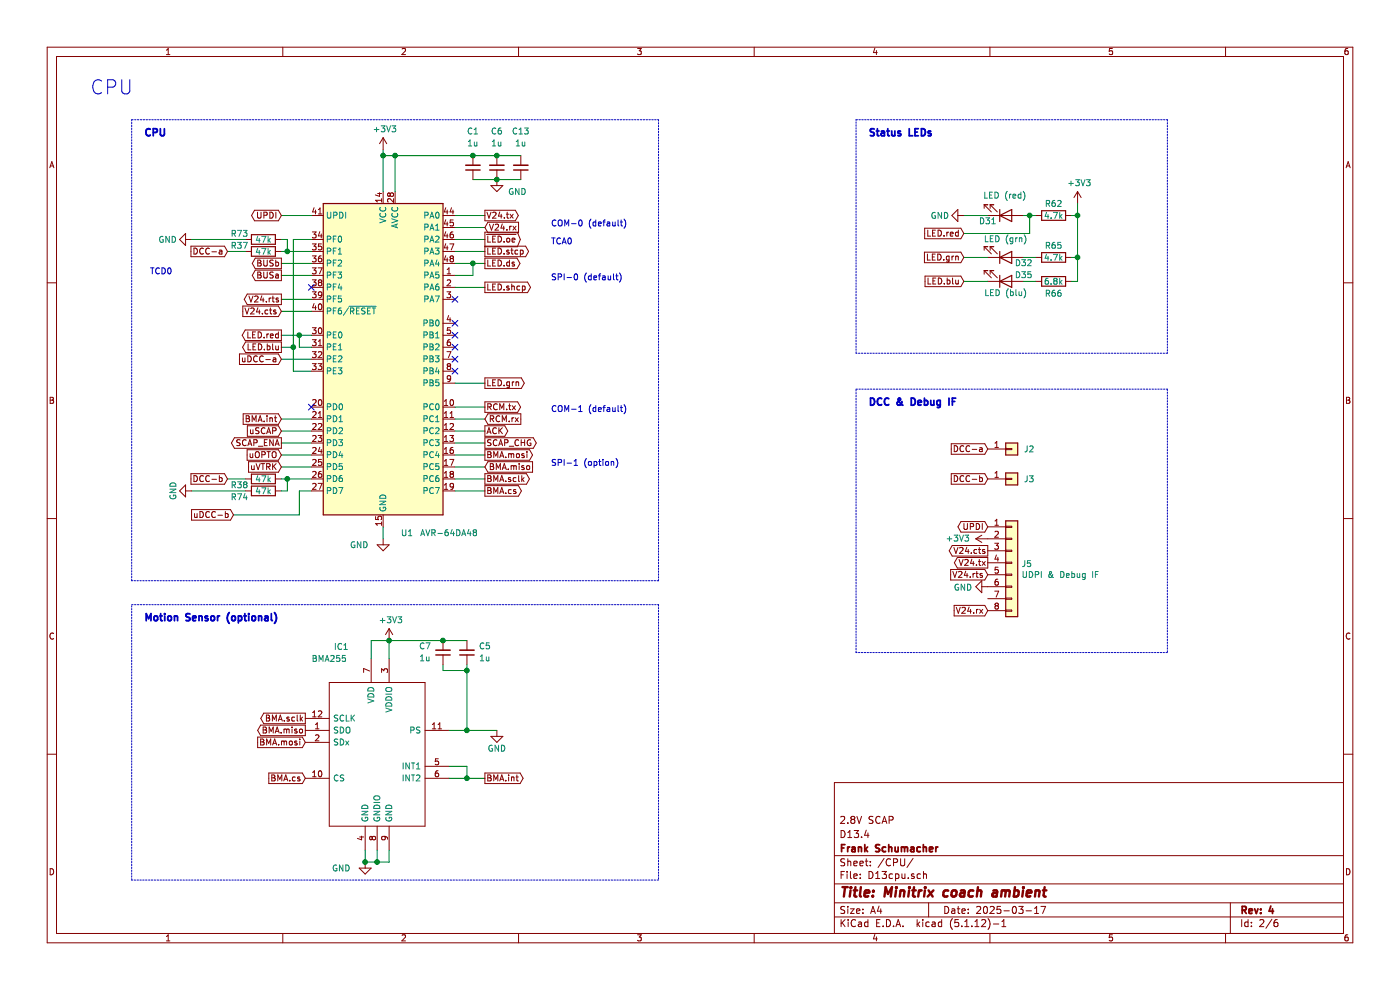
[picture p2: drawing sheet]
EESchema Schematic File Version 4
EELAYER 30 0
EELAYER END
$Descr A4 11693 8268
encoding utf-8
Sheet 2 6
Title "Minitrix coach ambient"
Date "2025-03-17"
Rev "4"
Comp "Frank Schumacher"
Comment1 "D13.4"
Comment2 "2.8V SCAP"
Comment3 ""
Comment4 ""
$EndDescr
Text Notes 750  800  0    118  ~ 0
CPU
Text GLabel 2350 1800 0    50   BiDi ~ 0
UPDI
$Comp
L Device:C_Small C6
U 1 1
P 4150 1400
F 0 "C6" H 4150 1100 50  0000 C CNN
F 1 "1u" H 4150 1200 50  0000 C CNN
F 2 "Capacitor_SMD:C_0402_1005Metric" H 4150 1400 50  0001 C CNN
F 3 "~" H 4150 1400 50  0001 C CNN
	1    4150 1400
	-1   0    0    1   
$EndComp
$Comp
L power:GND #PWR06
U 1 1
P 4150 1500
F 0 "#PWR06" H 4150 1250 50  0001 C CNN
F 1 "GND" H 4400 1400 50  0000 R CNN
F 2 "" H 4150 1500 50  0001 C CNN
F 3 "" H 4150 1500 50  0001 C CNN
	1    4150 1500
	1    0    0    -1  
$EndComp
Text GLabel 8250 4400 0    50   BiDi ~ 0
UPDI
Text GLabel 8250 5100 0    50   Input ~ 0
V24.rx
Text GLabel 8250 4700 0    50   Output ~ 0
V24.tx
Text GLabel 8250 4600 0    50   Output ~ 0
V24.cts
Text GLabel 8250 4800 0    50   Input ~ 0
V24.rts
$Comp
L Device:C_Small C13
U 1 1
P 4350 1400
F 0 "C13" H 4350 1100 50  0000 C CNN
F 1 "1u" H 4350 1200 50  0000 C CNN
F 2 "Capacitor_SMD:C_0402_1005Metric" H 4350 1400 50  0001 C CNN
F 3 "~" H 4350 1400 50  0001 C CNN
	1    4350 1400
	-1   0    0    1   
$EndComp
Wire Wire Line
	3300 1300 3300 1600
Wire Wire Line
	3200 1300 3200 1600
Connection ~ 4150 1500
Wire Wire Line
	4150 1500 4350 1500
Connection ~ 3300 1300
Connection ~ 4150 1300
Wire Wire Line
	4150 1300 4350 1300
Wire Wire Line
	3200 1300 3300 1300
$Comp
L Connector_Generic:Conn_01x08 J5
U 1 1
P 8450 4700
F 0 "J5" H 8530 4692 50  0000 L CNN
F 1 "UDPI & Debug IF" H 8530 4601 50  0000 L CNN
F 2 "Connector_PinHeader_1.27mm:PinHeader_2x04_P1.27mm_Vertical" H 8450 4700 50  0001 C CNN
F 3 "~" H 8450 4700 50  0001 C CNN
	1    8450 4700
	1    0    0    -1  
$EndComp
Wire Wire Line
	2350 1800 2600 1800
$Comp
L MCU_Microchip_ATmega:ATmega4809-M U1
U 1 1
P 3200 3000
F 0 "U1" H 3400 1550 50  0000 C CNN
F 1 "AVR-64DA48" H 3750 1550 50  0000 C CNN
F 2 "Package_DFN_QFN:UQFN-48-1EP_6x6mm_P0.4mm_EP4.62x4.62mm" H 3200 3000 50  0001 C CIN
F 3 "http://ww1.microchip.com/downloads/en/DeviceDoc/40002016A.pdf" H 3200 3000 50  0001 C CNN
	1    3200 3000
	1    0    0    -1  
$EndComp
$Comp
L power:GND #PWR0110
U 1 1
P 3200 4500
F 0 "#PWR0110" H 3200 4250 50  0001 C CNN
F 1 "GND" H 3000 4450 50  0000 C CNN
F 2 "" H 3200 4500 50  0001 C CNN
F 3 "" H 3200 4500 50  0001 C CNN
	1    3200 4500
	1    0    0    -1  
$EndComp
Wire Wire Line
	3950 1300 4150 1300
Wire Wire Line
	3950 1500 4150 1500
Text Notes 4600 3900 0    50   ~ 0
SPI-1 (option)
Text Notes 4600 3450 0    50   ~ 0
COM-1 (default)
$Comp
L Connector_Generic:Conn_01x01 J2
U 1 1
P 8450 3750
F 0 "J2" H 8550 3750 50  0000 L CNN
F 1 "Conn_01x01" H 8530 3701 50  0001 L CNN
F 2 "TestPoint:TestPoint_THTPad_D4.0mm_Drill2.0mm" H 8450 3750 50  0001 C CNN
F 3 "~" H 8450 3750 50  0001 C CNN
	1    8450 3750
	1    0    0    -1  
$EndComp
$Comp
L Connector_Generic:Conn_01x01 J3
U 1 1
P 8450 4000
F 0 "J3" H 8550 4000 50  0000 L CNN
F 1 "Conn_01x01" H 8530 3951 50  0001 L CNN
F 2 "TestPoint:TestPoint_THTPad_D4.0mm_Drill2.0mm" H 8450 4000 50  0001 C CNN
F 3 "~" H 8450 4000 50  0001 C CNN
	1    8450 4000
	1    0    0    -1  
$EndComp
$Comp
L Device:C_Small C1
U 1 1
P 3950 1400
F 0 "C1" H 3950 1100 50  0000 C CNN
F 1 "1u" H 3950 1200 50  0000 C CNN
F 2 "Capacitor_SMD:C_0402_1005Metric" H 3950 1400 50  0001 C CNN
F 3 "~" H 3950 1400 50  0001 C CNN
	1    3950 1400
	-1   0    0    1   
$EndComp
Text GLabel 4050 1800 2    50   Output ~ 0
V24.tx
Wire Wire Line
	3800 1800 4050 1800
Text GLabel 4050 1900 2    50   Input ~ 0
V24.rx
Wire Wire Line
	3800 1900 4050 1900
Text Notes 4600 1900 0    50   ~ 0
COM-0 (default)
Wire Wire Line
	3300 1300 3950 1300
Connection ~ 3950 1300
Text GLabel 2350 2600 0    50   Input ~ 0
V24.cts
Text GLabel 2350 2500 0    50   Output ~ 0
V24.rts
Wire Wire Line
	2350 2500 2600 2500
Wire Wire Line
	2350 2600 2600 2600
Text Notes 4600 2350 0    50   ~ 0
SPI-0 (default)
Text GLabel 4050 2200 2    50   Output ~ 0
LED.ds
Wire Wire Line
	3800 2200 3950 2200
Text GLabel 4050 2400 2    50   Output ~ 0
LED.shcp
Wire Wire Line
	3800 2400 4050 2400
Text GLabel 4050 2100 2    50   Output ~ 0
LED.stcp
Wire Wire Line
	3800 2100 4050 2100
Text GLabel 4050 2000 2    50   Output ~ 0
~LED.oe
Wire Wire Line
	3800 2000 4050 2000
Wire Wire Line
	3200 4400 3200 4500
Text GLabel 4050 3800 2    50   Output ~ 0
BMA.mosi
Wire Wire Line
	4050 3800 3800 3800
Text GLabel 4050 3900 2    50   Input ~ 0
BMA.miso
Text GLabel 4050 4000 2    50   Output ~ 0
BMA.sclk
Wire Wire Line
	3800 3900 4050 3900
Wire Wire Line
	3800 4000 4050 4000
Text GLabel 4050 4100 2    50   Output ~ 0
BMA.cs
Wire Wire Line
	3800 4100 4050 4100
Wire Wire Line
	2600 3500 2350 3500
Text GLabel 2350 3500 0    50   Input ~ 0
BMA.int
Text GLabel 8250 3750 0    50   Input ~ 0
DCC-a
Text GLabel 8250 4000 0    50   Input ~ 0
DCC-b
Text GLabel 4050 3600 2    50   Output ~ 0
ACK
Wire Wire Line
	4050 3600 3800 3600
Text GLabel 4050 3700 2    50   Output ~ 0
SCAP_CHG
Wire Wire Line
	3800 3700 4050 3700
Text GLabel 2350 2300 0    50   Output ~ 0
BUSa
Wire Wire Line
	2600 2200 2350 2200
Text GLabel 2350 2200 0    50   Output ~ 0
BUSb
Wire Wire Line
	2600 2300 2350 2300
Text GLabel 2350 3000 0    50   Input ~ 0
uDCC-a
Wire Wire Line
	2350 3000 2600 3000
$Comp
L Device:R R37
U 1 1
P 2200 2100
F 0 "R37" V 2150 1900 50  0000 C CNN
F 1 "47k" V 2200 2100 50  0000 C CNN
F 2 "Resistor_SMD:R_0402_1005Metric" V 2130 2100 50  0001 C CNN
F 3 "~" H 2200 2100 50  0001 C CNN
	1    2200 2100
	0    1    1    0   
$EndComp
Wire Wire Line
	2350 2100 2400 2100
Wire Wire Line
	2050 2100 1900 2100
Text GLabel 1900 2100 0    50   Input ~ 0
DCC-a
$Comp
L Device:R R38
U 1 1
P 2200 4000
F 0 "R38" V 2250 3800 50  0000 C CNN
F 1 "47k" V 2200 4000 50  0000 C CNN
F 2 "Resistor_SMD:R_0402_1005Metric" V 2130 4000 50  0001 C CNN
F 3 "~" H 2200 4000 50  0001 C CNN
	1    2200 4000
	0    1    1    0   
$EndComp
Text GLabel 1950 4300 0    50   Input ~ 0
uDCC-b
Text GLabel 2350 3800 0    50   Input ~ 0
uOPTO
Wire Wire Line
	2350 3900 2600 3900
Text GLabel 2350 3600 0    50   Input ~ 0
uSCAP
Wire Wire Line
	2350 3800 2600 3800
Wire Wire Line
	3800 2300 3950 2300
Wire Wire Line
	3950 2300 3950 2200
Connection ~ 3950 2200
Wire Wire Line
	3950 2200 4050 2200
Text GLabel 2350 3900 0    50   Input ~ 0
uVTRK
Wire Wire Line
	2350 3600 2600 3600
Text Notes 1250 2300 0    50   ~ 0
TCD0
Text GLabel 4050 3400 2    50   Output ~ 0
RCM.tx
Wire Wire Line
	3800 3400 4050 3400
Text GLabel 4050 3500 2    50   Input ~ 0
RCM.rx
Wire Wire Line
	3800 3500 4050 3500
Text Notes 4600 2050 0    50   ~ 0
TCA0
Wire Wire Line
	2600 2800 2500 2800
Wire Wire Line
	2500 2800 2500 2900
Wire Wire Line
	2500 2900 2600 2900
Wire Wire Line
	2600 2000 2450 2000
Wire Wire Line
	2450 2000 2450 2900
Wire Wire Line
	2450 3100 2600 3100
Wire Wire Line
	2500 2800 2350 2800
Connection ~ 2500 2800
Wire Wire Line
	2450 2900 2350 2900
Connection ~ 2450 2900
Wire Wire Line
	2450 2900 2450 3100
$Comp
L Device:LED D31
U 1 1
P 8400 1800
F 0 "D31" H 8250 1850 50  0000 C CNN
F 1 "LED (red)" H 8393 1636 50  0000 C CNN
F 2 "LED_SMD:LED_0603_1608Metric" H 8400 1800 50  0001 C CNN
F 3 "~" H 8400 1800 50  0001 C CNN
	1    8400 1800
	1    0    0    1   
$EndComp
$Comp
L Device:R R62
U 1 1
P 8800 1800
F 0 "R62" V 8700 1800 50  0000 C CNN
F 1 "4.7k" V 8800 1800 50  0000 C CNN
F 2 "Resistor_SMD:R_0402_1005Metric" V 8730 1800 50  0001 C CNN
F 3 "~" H 8800 1800 50  0001 C CNN
	1    8800 1800
	0    1    1    0   
$EndComp
$Comp
L power:+3V3 #PWR0141
U 1 1
P 9000 1700
F 0 "#PWR0141" H 9000 1550 50  0001 C CNN
F 1 "+3V3" H 9015 1873 50  0000 C CNN
F 2 "" H 9000 1700 50  0001 C CNN
F 3 "" H 9000 1700 50  0001 C CNN
	1    9000 1700
	1    0    0    -1  
$EndComp
Wire Wire Line
	9000 1800 9000 1700
$Comp
L power:GND #PWR0142
U 1 1
P 8050 1800
F 0 "#PWR0142" H 8050 1550 50  0001 C CNN
F 1 "GND" V 8050 1600 50  0000 C CNN
F 2 "" H 8050 1800 50  0001 C CNN
F 3 "" H 8050 1800 50  0001 C CNN
	1    8050 1800
	0    1    1    0   
$EndComp
Wire Wire Line
	8050 1800 8250 1800
Wire Wire Line
	8950 1800 9000 1800
Wire Wire Line
	8550 1800 8600 1800
Wire Wire Line
	8600 1800 8600 1950
Wire Wire Line
	8600 1950 8050 1950
Connection ~ 8600 1800
Wire Wire Line
	8600 1800 8650 1800
Text GLabel 8050 1950 0    50   Input ~ 0
LED.red
$Comp
L Device:LED D32
U 1 1
P 8400 2150
F 0 "D32" H 8550 2200 50  0000 C CNN
F 1 "LED (grn)" H 8400 2000 50  0000 C CNN
F 2 "LED_SMD:LED_0603_1608Metric" H 8400 2150 50  0001 C CNN
F 3 "~" H 8400 2150 50  0001 C CNN
	1    8400 2150
	1    0    0    1   
$EndComp
Text GLabel 8050 2150 0    50   Input ~ 0
LED.grn
Wire Wire Line
	8050 2150 8250 2150
$Comp
L Device:R R65
U 1 1
P 8800 2150
F 0 "R65" V 8700 2150 50  0000 C CNN
F 1 "4.7k" V 8800 2150 50  0000 C CNN
F 2 "Resistor_SMD:R_0402_1005Metric" V 8730 2150 50  0001 C CNN
F 3 "~" H 8800 2150 50  0001 C CNN
	1    8800 2150
	0    1    1    0   
$EndComp
Wire Wire Line
	8550 2150 8650 2150
Wire Wire Line
	8950 2150 9000 2150
Connection ~ 9000 1800
$Comp
L Device:LED D35
U 1 1
P 8400 2350
F 0 "D35" H 8550 2300 50  0000 C CNN
F 1 "LED (blu)" H 8400 2450 50  0000 C CNN
F 2 "LED_SMD:LED_0603_1608Metric" H 8400 2350 50  0001 C CNN
F 3 "~" H 8400 2350 50  0001 C CNN
	1    8400 2350
	1    0    0    1   
$EndComp
Text GLabel 8050 2350 0    50   Input ~ 0
LED.blu
Wire Wire Line
	8050 2350 8250 2350
$Comp
L Device:R R66
U 1 1
P 8800 2350
F 0 "R66" V 8900 2350 50  0000 C CNN
F 1 "6.8k" V 8800 2350 50  0000 C CNN
F 2 "Resistor_SMD:R_0402_1005Metric" V 8730 2350 50  0001 C CNN
F 3 "~" H 8800 2350 50  0001 C CNN
	1    8800 2350
	0    1    1    0   
$EndComp
Wire Wire Line
	8550 2350 8650 2350
Wire Wire Line
	8950 2350 9000 2350
Wire Wire Line
	9000 2350 9000 2150
Connection ~ 9000 2150
Wire Wire Line
	9000 1800 9000 2150
Text GLabel 2350 2800 0    50   Output ~ 0
LED.red
Text GLabel 2350 2900 0    50   Output ~ 0
LED.blu
Text GLabel 4050 3200 2    50   Output ~ 0
LED.grn
Wire Wire Line
	3800 3200 4050 3200
Text GLabel 2350 3700 0    50   Output ~ 0
SCAP_ENA
Wire Wire Line
	2350 3700 2600 3700
NoConn ~ 3800 2500
NoConn ~ 3800 2700
NoConn ~ 3800 2800
NoConn ~ 3800 2900
NoConn ~ 3800 3000
NoConn ~ 3800 3100
$Comp
L power:GND #PWR014
U 1 1
P 8250 4900
F 0 "#PWR014" H 8250 4650 50  0001 C CNN
F 1 "GND" V 8255 4772 50  0000 R CNN
F 2 "" H 8250 4900 50  0001 C CNN
F 3 "" H 8250 4900 50  0001 C CNN
	1    8250 4900
	0    1    1    0   
$EndComp
Text GLabel 1900 4000 0    50   Input ~ 0
DCC-b
Wire Wire Line
	2050 4000 1900 4000
$Comp
L Device:R R74
U 1 1
P 2200 4100
F 0 "R74" V 2250 3900 50  0000 C CNN
F 1 "47k" V 2200 4100 50  0000 C CNN
F 2 "Resistor_SMD:R_0402_1005Metric" V 2130 4100 50  0001 C CNN
F 3 "~" H 2200 4100 50  0001 C CNN
	1    2200 4100
	0    1    1    0   
$EndComp
Wire Wire Line
	1950 4300 2500 4300
Wire Wire Line
	2500 4300 2500 4100
Wire Wire Line
	2500 4100 2600 4100
Wire Wire Line
	2350 4000 2400 4000
Wire Wire Line
	2350 4100 2400 4100
Wire Wire Line
	2400 4100 2400 4000
Connection ~ 2400 4000
Wire Wire Line
	2400 4000 2600 4000
$Comp
L power:GND #PWR0119
U 1 1
P 1600 4100
F 0 "#PWR0119" H 1600 3850 50  0001 C CNN
F 1 "GND" H 1600 3950 50  0000 C CNN
F 2 "" H 1600 4100 50  0001 C CNN
F 3 "" H 1600 4100 50  0001 C CNN
	1    1600 4100
	0    1    1    0   
$EndComp
Wire Wire Line
	1600 4100 2050 4100
$Comp
L Device:R R73
U 1 1
P 2200 2000
F 0 "R73" V 2150 1800 50  0000 C CNN
F 1 "47k" V 2200 2000 50  0000 C CNN
F 2 "Resistor_SMD:R_0402_1005Metric" V 2130 2000 50  0001 C CNN
F 3 "~" H 2200 2000 50  0001 C CNN
	1    2200 2000
	0    1    1    0   
$EndComp
Wire Wire Line
	2350 2000 2400 2000
Wire Wire Line
	2400 2000 2400 2100
Connection ~ 2400 2100
Wire Wire Line
	2400 2100 2600 2100
$Comp
L power:GND #PWR0143
U 1 1
P 1600 2000
F 0 "#PWR0143" H 1600 1750 50  0001 C CNN
F 1 "GND" V 1600 1800 50  0000 C CNN
F 2 "" H 1600 2000 50  0001 C CNN
F 3 "" H 1600 2000 50  0001 C CNN
	1    1600 2000
	0    1    1    0   
$EndComp
Wire Wire Line
	1600 2000 2050 2000
$Comp
L power:+3V3 #PWR0147
U 1 1
P 8250 4500
F 0 "#PWR0147" H 8250 4350 50  0001 C CNN
F 1 "+3V3" V 8250 4750 50  0000 C CNN
F 2 "" H 8250 4500 50  0001 C CNN
F 3 "" H 8250 4500 50  0001 C CNN
	1    8250 4500
	0    -1   -1   0   
$EndComp
Connection ~ 3900 6500
Wire Wire Line
	3900 6500 4050 6500
Text GLabel 4050 6500 2    50   Output ~ 0
BMA.int
Wire Wire Line
	3900 6500 3750 6500
Wire Wire Line
	3900 6400 3900 6500
Wire Wire Line
	3750 6400 3900 6400
Wire Wire Line
	3900 6100 4150 6100
$Comp
L power:GND #PWR0103
U 1 1
P 4150 6100
F 0 "#PWR0103" H 4150 5850 50  0001 C CNN
F 1 "GND" H 4150 5950 50  0000 C CNN
F 2 "" H 4150 6100 50  0001 C CNN
F 3 "" H 4150 6100 50  0001 C CNN
	1    4150 6100
	1    0    0    -1  
$EndComp
Connection ~ 3050 7200
Wire Wire Line
	3900 5600 3900 6100
Connection ~ 3900 5600
Wire Wire Line
	3700 5600 3900 5600
Wire Wire Line
	3700 5550 3700 5600
Wire Wire Line
	3700 5350 3900 5350
Connection ~ 3700 5350
$Comp
L Device:C_Small C7
U 1 1
P 3700 5450
F 0 "C7" H 3850 5400 50  0000 C CNN
F 1 "1u" H 3850 5500 50  0000 C CNN
F 2 "Capacitor_SMD:C_0402_1005Metric" H 3700 5450 50  0001 C CNN
F 3 "~" H 3700 5450 50  0001 C CNN
	1    3700 5450
	-1   0    0    1   
$EndComp
Wire Wire Line
	3900 5550 3900 5600
$Comp
L Device:C_Small C5
U 1 1
P 3900 5450
F 0 "C5" H 3750 5400 50  0000 C CNN
F 1 "1u" H 3750 5500 50  0000 C CNN
F 2 "Capacitor_SMD:C_0402_1005Metric" H 3900 5450 50  0001 C CNN
F 3 "~" H 3900 5450 50  0001 C CNN
	1    3900 5450
	-1   0    0    1   
$EndComp
Wire Wire Line
	3250 5350 3700 5350
Connection ~ 3250 5350
Wire Wire Line
	3250 5500 3250 5350
Wire Wire Line
	3100 5350 3250 5350
Wire Wire Line
	3100 5500 3100 5350
$Comp
L power:+3V3 #PWR0102
U 1 1
P 3250 5350
F 0 "#PWR0102" H 3250 5200 50  0001 C CNN
F 1 "+3V3" H 3265 5523 50  0000 C CNN
F 2 "" H 3250 5350 50  0001 C CNN
F 3 "" H 3250 5350 50  0001 C CNN
	1    3250 5350
	1    0    0    -1  
$EndComp
Wire Wire Line
	3750 6100 3900 6100
Text GLabel 2550 6000 0    50   Output ~ 0
BMA.sclk
Text GLabel 2550 6200 0    50   Input ~ 0
BMA.mosi
Text GLabel 2550 6100 0    50   Output ~ 0
BMA.miso
Text GLabel 2550 6500 0    50   Input ~ 0
BMA.cs
Wire Wire Line
	3150 7200 3250 7200
Connection ~ 3150 7200
Wire Wire Line
	3150 7100 3150 7200
Wire Wire Line
	3050 7100 3050 7200
Wire Wire Line
	3250 7200 3250 7100
Wire Wire Line
	3050 7200 3150 7200
$Comp
L power:GND #PWR0101
U 1 1
P 3050 7200
F 0 "#PWR0101" H 3050 6950 50  0001 C CNN
F 1 "GND" H 2850 7150 50  0000 C CNN
F 2 "" H 3050 7200 50  0001 C CNN
F 3 "" H 3050 7200 50  0001 C CNN
	1    3050 7200
	1    0    0    -1  
$EndComp
$Comp
L RTB:BMA255 IC1
U 1 1
P 2550 6100
F 0 "IC1" H 2850 6800 50  0000 C CNN
F 1 "BMA255" H 2750 6700 50  0000 C CNN
F 2 "Package_LGA:LGA-12_2x2mm_P0.5mm" H 3850 5200 50  0001 L CNN
F 3 "" H 3600 6400 50  0001 L CNN
F 4 "3-axis MEMS Sensor" H 3850 5600 50  0001 L CNN "Description"
F 5 "0.88" H 3850 5300 50  0001 L CNN "Height"
F 6 "Bosch Sensortec" H 3850 5500 50  0001 L CNN "Manufacturer_Name"
F 7 "BMA255" H 3850 5400 50  0001 L CNN "Manufacturer_Part_Number"
	1    2550 6100
	1    0    0    -1  
$EndComp
$Comp
L power:+3V3 #PWR0111
U 1 1
P 3200 1250
F 0 "#PWR0111" H 3200 1100 50  0001 C CNN
F 1 "+3V3" H 3215 1423 50  0000 C CNN
F 2 "" H 3200 1250 50  0001 C CNN
F 3 "" H 3200 1250 50  0001 C CNN
	1    3200 1250
	1    0    0    -1  
$EndComp
NoConn ~ 2600 3400
NoConn ~ 2600 2400
Wire Notes Line
	1100 1000 5500 1000
Wire Notes Line
	5500 1000 5500 4850
Wire Notes Line
	5500 4850 1100 4850
Wire Notes Line
	1100 4850 1100 1000
Wire Notes Line
	1100 5050 5500 5050
Wire Notes Line
	5500 5050 5500 7350
Wire Notes Line
	5500 7350 1100 7350
Wire Notes Line
	1100 7350 1100 5050
Wire Notes Line
	7150 1000 9750 1000
Wire Notes Line
	9750 1000 9750 2950
Wire Notes Line
	9750 2950 7150 2950
Wire Notes Line
	7150 2950 7150 1000
Wire Notes Line
	7150 3250 9750 3250
Wire Notes Line
	9750 3250 9750 5450
Wire Notes Line
	9750 5450 7150 5450
Wire Notes Line
	7150 5450 7150 3250
Text Notes 7250 1150 0    59   ~ 12
Status LEDs
Text Notes 1200 1150 0    59   ~ 12
CPU
Text Notes 7250 3400 0    59   ~ 12
DCC & Debug IF
Text Notes 1200 5200 0    59   ~ 12
Motion Sensor (optional)
Wire Wire Line
	3200 1250 3200 1300
Connection ~ 3200 1300
Connection ~ 3900 6100
$EndSCHEMATC
